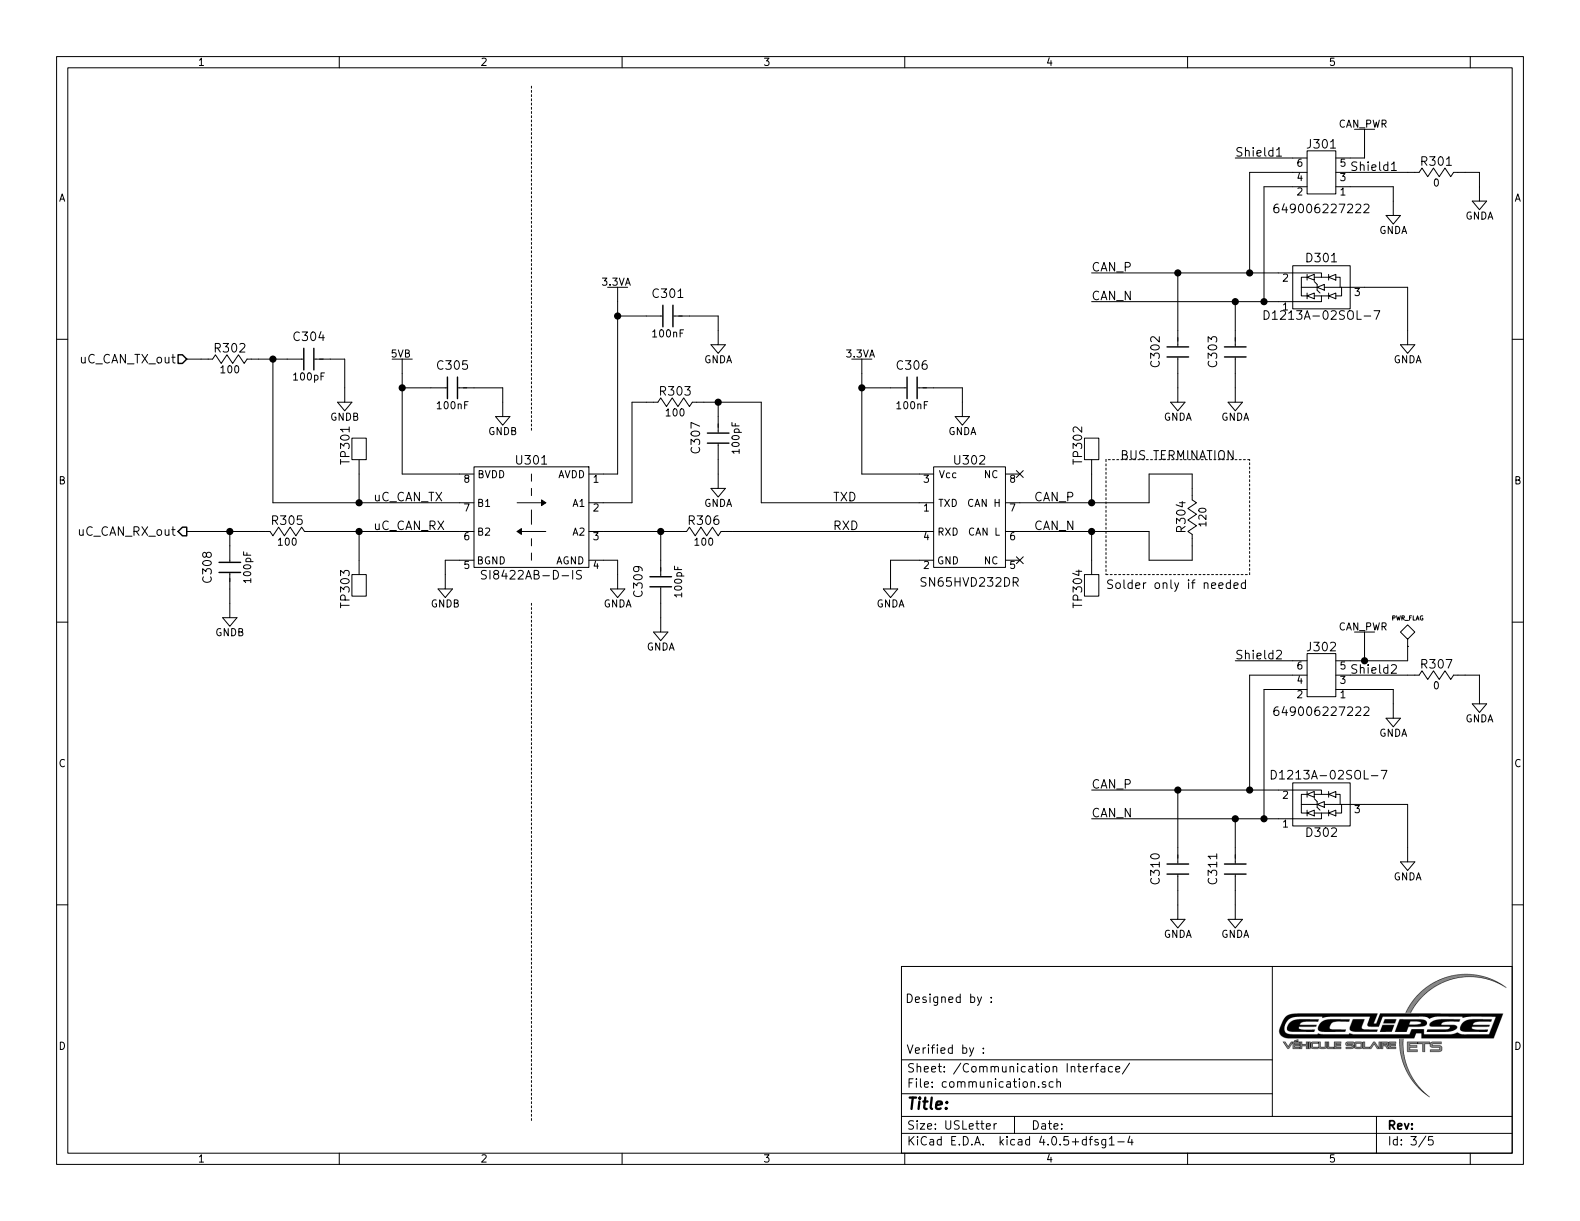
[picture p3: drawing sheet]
EESchema Schematic File Version 2
LIBS:ADC
LIBS:Amplifiers
LIBS:Battery
LIBS:Capacitors
LIBS:Comparators
LIBS:Connectors
LIBS:Crystals
LIBS:DAC
LIBS:Diodes
LIBS:Fuses
LIBS:Inductors
LIBS:Interface
LIBS:Isolators
LIBS:STMicroelectronics
LIBS:PMIC
LIBS:Power_Port
LIBS:Relays
LIBS:Resistors
LIBS:Sensors
LIBS:Switches
LIBS:Transformers
LIBS:Transistors
LIBS:Isolated_BMS_Slave_Current_Sense-cache
EELAYER 25 0
EELAYER END
$Descr USLetter 11000 8500
encoding utf-8
Sheet 3 5
Title ""
Date ""
Rev ""
Comp ""
Comment1 ""
Comment2 ""
Comment3 ""
Comment4 ""
$EndDescr
$Comp
L SI8422AB-D-IS U301
U 1 1
P 3700 3600
F 0 "U301" H 3700 4000 60  0000 C CNN
F 1 "SI8422AB-D-IS" H 3700 3200 60  0000 C CNN
F 2 "IC:SOIC-8" H 3700 2400 60  0001 C CNN
F 3 "https://www.silabs.com/documents/public/data-sheets/si841x-2x-datasheet.pdf" H 3700 2300 60  0001 C CNN
F 4 "Digikey" H 3700 2900 60  0001 C CNN "Supplier"
F 5 "SI8422AB-D-IS-ND" H 3700 2800 60  0001 C CNN "Supplier Part Number"
F 6 "Silicon Labs" H 3700 2700 60  0001 C CNN "Manufacturer"
F 7 "SI8422AB-D-IS" H 3700 2600 60  0001 C CNN "Manufacturer Part Number"
F 8 "DGTL ISO 2.5KV GEN PURP 8SOIC" H 3700 2500 60  0001 C CNN "Description"
	1    3700 3600
	-1   0    0    -1  
$EndComp
$Comp
L SN65HVD232DR U302
U 1 1
P 6800 3900
F 0 "U302" H 6750 4600 60  0000 C CNN
F 1 "SN65HVD232DR" H 6750 3750 60  0000 C CNN
F 2 "IC:SOIC-8" H 6800 3000 60  0001 C CNN
F 3 "http://www.ti.com/lit/ds/symlink/sn65hvd230.pdf" H 6800 2900 60  0001 C CNN
F 4 "Digikey" H 6800 3500 60  0001 C CNN "Supplier"
F 5 "296-26344-1-ND" H 6800 3400 60  0001 C CNN "Supplier Part Number"
F 6 "Texas Instruments" H 6800 3300 60  0001 C CNN "Manufacturer"
F 7 "SN65HVD232DR" H 6800 3200 60  0001 C CNN "Manufacturer Part Number"
F 8 "IC CAN TRANSCEIVER 3.3V 8-SOIC" H 6800 3100 60  0001 C CNN "Description"
	1    6800 3900
	1    0    0    -1  
$EndComp
$Comp
L 5VB #PWR023
U 1 1
P 2800 2600
F 0 "#PWR023" H 2800 2450 50  0001 C CNN
F 1 "5VB" H 2790 2740 50  0000 C CNN
F 2 "" H 2800 2600 60  0000 C CNN
F 3 "" H 2800 2600 60  0000 C CNN
	1    2800 2600
	1    0    0    -1  
$EndComp
$Comp
L GNDB #PWR024
U 1 1
P 3100 4100
F 0 "#PWR024" H 3100 3930 50  0001 C CNN
F 1 "GNDB" H 3100 4000 50  0000 C CNN
F 2 "" H 3100 4200 60  0000 C CNN
F 3 "" H 3080 4010 60  0000 C CNN
	1    3100 4100
	1    0    0    -1  
$EndComp
$Comp
L GNDA #PWR025
U 1 1
P 4300 4100
F 0 "#PWR025" H 4300 3930 50  0001 C CNN
F 1 "GNDA" H 4300 4000 50  0000 C CNN
F 2 "" H 4300 4200 60  0000 C CNN
F 3 "" H 4280 4010 60  0000 C CNN
	1    4300 4100
	1    0    0    -1  
$EndComp
$Comp
L GNDA #PWR026
U 1 1
P 5000 3400
F 0 "#PWR026" H 5000 3230 50  0001 C CNN
F 1 "GNDA" H 5000 3300 50  0000 C CNN
F 2 "" H 5000 3500 60  0000 C CNN
F 3 "" H 4980 3310 60  0000 C CNN
	1    5000 3400
	1    0    0    -1  
$EndComp
$Comp
L 3.3VA #PWR027
U 1 1
P 4300 2100
F 0 "#PWR027" H 4300 1950 50  0001 C CNN
F 1 "3.3VA" H 4290 2240 50  0000 C CNN
F 2 "" H 4300 2100 60  0000 C CNN
F 3 "" H 4300 2100 60  0000 C CNN
	1    4300 2100
	1    0    0    -1  
$EndComp
$Comp
L 3.3VA #PWR028
U 1 1
P 6000 2600
F 0 "#PWR028" H 6000 2450 50  0001 C CNN
F 1 "3.3VA" H 5990 2740 50  0000 C CNN
F 2 "" H 6000 2600 60  0000 C CNN
F 3 "" H 6000 2600 60  0000 C CNN
	1    6000 2600
	1    0    0    -1  
$EndComp
$Comp
L RC0805JR-07100RL R303
U 1 1
P 4700 2800
F 0 "R303" H 4700 2880 60  0000 C CNN
F 1 "RC0805JR-07100RL" H 4700 2500 50  0001 C CNN
F 2 "Resistors:R0805" H 4700 1900 30  0001 C CNN
F 3 "http://www.yageo.com/documents/recent/PYu-RC_Group_51_RoHS_L_7.pdf" H 4700 1850 30  0001 C CNN
F 4 "Digikey" H 4700 2400 60  0001 C CNN "Supplier"
F 5 "311-100ARCT-ND" H 4700 2300 60  0001 C CNN "Supplier Part Number"
F 6 "Yageo" H 4700 2200 60  0001 C CNN "Manufacturer"
F 7 "RC0805JR-07100RL" H 4700 2100 60  0001 C CNN "Manufacturer Part Number"
F 8 "RES SMD 100 OHM 5% 1/8W 0805" H 4700 2000 60  0001 C CNN "Description"
F 9 "100" H 4700 2730 50  0000 C CNN "Resistance (Ohms)"
F 10 "±5%" H 5110 2720 50  0001 C CNN "Tolerance (%)"
F 11 "1/8W" H 4700 2660 50  0001 C CNN "Puissance (Watts)"
	1    4700 2800
	1    0    0    -1  
$EndComp
$Comp
L 885012207080 C307
U 1 1
P 5000 3000
F 0 "C307" H 4950 3160 60  0000 C CNN
F 1 "885012207080" H 4950 2650 60  0001 C CNN
F 2 "Capacitors:C0805" H 4950 2050 60  0001 C CNN
F 3 "D" H 4950 1950 60  0001 C CNN
F 4 "Digikey" H 4950 2550 60  0001 C CNN "Supplier"
F 5 "732-8062-1-ND" H 4950 2450 60  0001 C CNN "Supplier Part Number"
F 6 "Wurth Electronics Inc." H 4950 2350 60  0001 C CNN "Manufacturer"
F 7 "885012207080" H 4950 2250 60  0001 C CNN "Manufacturer Part Number"
F 8 "CAP CER 100PF 50V X7R 0805" H 4950 2150 60  0001 C CNN "Description"
F 9 "100pF" H 4950 2880 50  0000 C CNN "Capacitance (Farad)"
F 10 "±10%" H 5210 2880 50  0001 C CNN "Tolerance (%)"
F 11 "50V" H 4950 2810 50  0001 C CNN "Voltage Rated (Volt)"
	1    5000 3000
	0    -1   -1   0   
$EndComp
$Comp
L GNDA #PWR029
U 1 1
P 6200 4100
F 0 "#PWR029" H 6200 3930 50  0001 C CNN
F 1 "GNDA" H 6200 4000 50  0000 C CNN
F 2 "" H 6200 4200 60  0000 C CNN
F 3 "" H 6180 4010 60  0000 C CNN
	1    6200 4100
	1    0    0    -1  
$EndComp
Wire Wire Line
	5000 3200 5000 3300
Wire Wire Line
	4900 2800 5300 2800
Text Label 2600 3500 0    60   ~ 0
uC_CAN_TX
Text Label 2600 3700 0    60   ~ 0
uC_CAN_RX
$Comp
L GNDA #PWR030
U 1 1
P 4600 4400
F 0 "#PWR030" H 4600 4230 50  0001 C CNN
F 1 "GNDA" H 4600 4300 50  0000 C CNN
F 2 "" H 4600 4500 60  0000 C CNN
F 3 "" H 4580 4310 60  0000 C CNN
	1    4600 4400
	1    0    0    -1  
$EndComp
$Comp
L RC0805JR-07100RL R306
U 1 1
P 4900 3700
F 0 "R306" H 4900 3780 60  0000 C CNN
F 1 "RC0805JR-07100RL" H 4900 3400 50  0001 C CNN
F 2 "Resistors:R0805" H 4900 2800 30  0001 C CNN
F 3 "http://www.yageo.com/documents/recent/PYu-RC_Group_51_RoHS_L_7.pdf" H 4900 2750 30  0001 C CNN
F 4 "Digikey" H 4900 3300 60  0001 C CNN "Supplier"
F 5 "311-100ARCT-ND" H 4900 3200 60  0001 C CNN "Supplier Part Number"
F 6 "Yageo" H 4900 3100 60  0001 C CNN "Manufacturer"
F 7 "RC0805JR-07100RL" H 4900 3000 60  0001 C CNN "Manufacturer Part Number"
F 8 "RES SMD 100 OHM 5% 1/8W 0805" H 4900 2900 60  0001 C CNN "Description"
F 9 "100" H 4900 3630 50  0000 C CNN "Resistance (Ohms)"
F 10 "±5%" H 5310 3620 50  0001 C CNN "Tolerance (%)"
F 11 "1/8W" H 4900 3560 50  0001 C CNN "Puissance (Watts)"
	1    4900 3700
	1    0    0    -1  
$EndComp
$Comp
L 885012207080 C309
U 1 1
P 4600 4000
F 0 "C309" H 4550 4160 60  0000 C CNN
F 1 "885012207080" H 4550 3650 60  0001 C CNN
F 2 "Capacitors:C0805" H 4550 3050 60  0001 C CNN
F 3 "D" H 4550 2950 60  0001 C CNN
F 4 "Digikey" H 4550 3550 60  0001 C CNN "Supplier"
F 5 "732-8062-1-ND" H 4550 3450 60  0001 C CNN "Supplier Part Number"
F 6 "Wurth Electronics Inc." H 4550 3350 60  0001 C CNN "Manufacturer"
F 7 "885012207080" H 4550 3250 60  0001 C CNN "Manufacturer Part Number"
F 8 "CAP CER 100PF 50V X7R 0805" H 4550 3150 60  0001 C CNN "Description"
F 9 "100pF" H 4550 3880 50  0000 C CNN "Capacitance (Farad)"
F 10 "±10%" H 4810 3880 50  0001 C CNN "Tolerance (%)"
F 11 "50V" H 4550 3810 50  0001 C CNN "Voltage Rated (Volt)"
	1    4600 4000
	0    -1   -1   0   
$EndComp
Wire Wire Line
	4600 4200 4600 4300
Wire Wire Line
	4200 3700 4700 3700
Wire Wire Line
	4200 3900 4300 3900
Wire Wire Line
	4300 3900 4300 4000
Wire Wire Line
	3200 3900 3100 3900
Wire Wire Line
	3100 3900 3100 4000
Wire Wire Line
	1900 3500 3200 3500
Wire Wire Line
	2200 3700 3200 3700
$Comp
L 885012207098 C305
U 1 1
P 3200 2700
F 0 "C305" H 3150 2860 60  0000 C CNN
F 1 "885012207098" H 3150 2350 60  0001 C CNN
F 2 "Capacitors:C0805" H 3150 1750 60  0001 C CNN
F 3 "D" H 3150 1650 60  0001 C CNN
F 4 "Digikey" H 3150 2250 60  0001 C CNN "Supplier"
F 5 "732-8080-1-ND" H 3150 2150 60  0001 C CNN "Supplier Part Number"
F 6 "Wurth Electronics Inc." H 3150 2050 60  0001 C CNN "Manufacturer"
F 7 "885012207098" H 3150 1950 60  0001 C CNN "Manufacturer Part Number"
F 8 "CAP CER 0.1UF 50V X7R 0805" H 3150 1850 60  0001 C CNN "Description"
F 9 "100nF" H 3150 2580 50  0000 C CNN "Capacitance (Farad)"
F 10 "±10%" H 3410 2580 50  0001 C CNN "Tolerance (%)"
F 11 "50V" H 3150 2510 50  0001 C CNN "Voltage Rated (Volt)"
	1    3200 2700
	1    0    0    -1  
$EndComp
$Comp
L 885012207098 C301
U 1 1
P 4700 2200
F 0 "C301" H 4650 2360 60  0000 C CNN
F 1 "885012207098" H 4650 1850 60  0001 C CNN
F 2 "Capacitors:C0805" H 4650 1250 60  0001 C CNN
F 3 "D" H 4650 1150 60  0001 C CNN
F 4 "Digikey" H 4650 1750 60  0001 C CNN "Supplier"
F 5 "732-8080-1-ND" H 4650 1650 60  0001 C CNN "Supplier Part Number"
F 6 "Wurth Electronics Inc." H 4650 1550 60  0001 C CNN "Manufacturer"
F 7 "885012207098" H 4650 1450 60  0001 C CNN "Manufacturer Part Number"
F 8 "CAP CER 0.1UF 50V X7R 0805" H 4650 1350 60  0001 C CNN "Description"
F 9 "100nF" H 4650 2080 50  0000 C CNN "Capacitance (Farad)"
F 10 "±10%" H 4910 2080 50  0001 C CNN "Tolerance (%)"
F 11 "50V" H 4650 2010 50  0001 C CNN "Voltage Rated (Volt)"
	1    4700 2200
	1    0    0    -1  
$EndComp
Wire Wire Line
	4500 2200 4300 2200
Wire Wire Line
	4300 2100 4300 3300
Wire Wire Line
	2800 2600 2800 3300
Wire Wire Line
	2800 2700 3000 2700
$Comp
L GNDB #PWR031
U 1 1
P 3500 2900
F 0 "#PWR031" H 3500 2730 50  0001 C CNN
F 1 "GNDB" H 3500 2800 50  0000 C CNN
F 2 "" H 3500 3000 60  0000 C CNN
F 3 "" H 3480 2810 60  0000 C CNN
	1    3500 2900
	1    0    0    -1  
$EndComp
Wire Wire Line
	3300 2700 3500 2700
Wire Wire Line
	3500 2700 3500 2800
Wire Wire Line
	2800 3300 3200 3300
Connection ~ 2800 2700
$Comp
L GNDA #PWR032
U 1 1
P 5000 2400
F 0 "#PWR032" H 5000 2230 50  0001 C CNN
F 1 "GNDA" H 5000 2300 50  0000 C CNN
F 2 "" H 5000 2500 60  0000 C CNN
F 3 "" H 4980 2310 60  0000 C CNN
	1    5000 2400
	1    0    0    -1  
$EndComp
Wire Wire Line
	4800 2200 5000 2200
Wire Wire Line
	5000 2200 5000 2300
Wire Wire Line
	4300 3300 4200 3300
Connection ~ 4300 2200
$Comp
L 885012207098 C306
U 1 1
P 6400 2700
F 0 "C306" H 6350 2860 60  0000 C CNN
F 1 "885012207098" H 6350 2350 60  0001 C CNN
F 2 "Capacitors:C0805" H 6350 1750 60  0001 C CNN
F 3 "D" H 6350 1650 60  0001 C CNN
F 4 "Digikey" H 6350 2250 60  0001 C CNN "Supplier"
F 5 "732-8080-1-ND" H 6350 2150 60  0001 C CNN "Supplier Part Number"
F 6 "Wurth Electronics Inc." H 6350 2050 60  0001 C CNN "Manufacturer"
F 7 "885012207098" H 6350 1950 60  0001 C CNN "Manufacturer Part Number"
F 8 "CAP CER 0.1UF 50V X7R 0805" H 6350 1850 60  0001 C CNN "Description"
F 9 "100nF" H 6350 2580 50  0000 C CNN "Capacitance (Farad)"
F 10 "±10%" H 6610 2580 50  0001 C CNN "Tolerance (%)"
F 11 "50V" H 6350 2510 50  0001 C CNN "Voltage Rated (Volt)"
	1    6400 2700
	1    0    0    -1  
$EndComp
Wire Wire Line
	6000 2600 6000 3300
Wire Wire Line
	6000 2700 6200 2700
$Comp
L GNDA #PWR033
U 1 1
P 6700 2900
F 0 "#PWR033" H 6700 2730 50  0001 C CNN
F 1 "GNDA" H 6700 2800 50  0000 C CNN
F 2 "" H 6700 3000 60  0000 C CNN
F 3 "" H 6680 2810 60  0000 C CNN
	1    6700 2900
	1    0    0    -1  
$EndComp
Wire Wire Line
	6500 2700 6700 2700
Wire Wire Line
	6700 2700 6700 2800
Wire Wire Line
	6000 3300 6400 3300
Connection ~ 6000 2700
Wire Wire Line
	6400 3900 6200 3900
Wire Wire Line
	6200 3900 6200 4000
Text HLabel 1300 2500 0    60   Input ~ 0
uC_CAN_TX_out
Text HLabel 1300 3700 0    60   Output ~ 0
uC_CAN_RX_out
Wire Wire Line
	5300 3500 6400 3500
Wire Wire Line
	5100 3700 6400 3700
$Comp
L D1213A-02SOL-7 D302
U 1 1
P 9200 5600
F 0 "D302" H 9200 5800 60  0000 C CNN
F 1 "D1213A-02SOL-7" H 9250 5400 60  0000 C CNN
F 2 "IC:SOT-23-3" H 9200 4580 60  0001 C CNN
F 3 "https://www.diodes.com/assets/Datasheets/D1213A_02SOL.pdf" H 9200 4480 60  0001 C CNN
F 4 "Digikey" H 9200 5080 60  0001 C CNN "Supplier"
F 5 "D1213A-02SOL-7DICT-ND" H 9200 4980 60  0001 C CNN "Supplier Part Number"
F 6 "Diodes Incorporated" H 9200 4880 60  0001 C CNN "Manufacturer"
F 7 "D1213A-02SOL-7" H 9200 4780 60  0001 C CNN "Manufacturer Part Number"
F 8 "TVS DIODE 3.3VWM 10VC SOT23" H 9200 4680 60  0001 C CNN "Description"
	1    9200 5600
	1    0    0    1   
$EndComp
$Comp
L Capacitor_Generic C311
U 1 1
P 8600 6000
F 0 "C311" H 8550 6160 60  0000 C CNN
F 1 "Capacitor_Generic" H 8550 5650 60  0001 C CNN
F 2 "Capacitors:C0805" H 8550 5050 60  0001 C CNN
F 3 "D" H 8550 4950 60  0001 C CNN
F 4 "Supplier" H 8550 5550 60  0001 C CNN "Supplier"
F 5 "Supplier Part Number" H 8550 5450 60  0001 C CNN "Supplier Part Number"
F 6 "Manufacturer" H 8550 5350 60  0001 C CNN "Manufacturer"
F 7 "Manufacturer Part Number" H 8550 5250 60  0001 C CNN "Manufacturer Part Number"
F 8 "Description" H 8550 5150 60  0001 C CNN "Description"
F 9 "Capacitance" H 8390 5880 50  0001 C CNN "Capacitance (Farad)"
F 10 "Tolerance" H 8810 5880 50  0001 C CNN "Tolerance (%)"
F 11 "Voltage Rated" H 8550 5810 50  0001 C CNN "Voltage Rated (Volt)"
	1    8600 6000
	0    -1   -1   0   
$EndComp
$Comp
L Capacitor_Generic C310
U 1 1
P 8200 6000
F 0 "C310" H 8150 6160 60  0000 C CNN
F 1 "Capacitor_Generic" H 8150 5650 60  0001 C CNN
F 2 "Capacitors:C0805" H 8150 5050 60  0001 C CNN
F 3 "D" H 8150 4950 60  0001 C CNN
F 4 "Supplier" H 8150 5550 60  0001 C CNN "Supplier"
F 5 "Supplier Part Number" H 8150 5450 60  0001 C CNN "Supplier Part Number"
F 6 "Manufacturer" H 8150 5350 60  0001 C CNN "Manufacturer"
F 7 "Manufacturer Part Number" H 8150 5250 60  0001 C CNN "Manufacturer Part Number"
F 8 "Description" H 8150 5150 60  0001 C CNN "Description"
F 9 "Capacitance" H 7990 5880 50  0001 C CNN "Capacitance (Farad)"
F 10 "Tolerance" H 8410 5880 50  0001 C CNN "Tolerance (%)"
F 11 "Voltage Rated" H 8150 5810 50  0001 C CNN "Voltage Rated (Volt)"
	1    8200 6000
	0    -1   -1   0   
$EndComp
$Comp
L GNDA #PWR034
U 1 1
P 9800 6000
F 0 "#PWR034" H 9800 5830 50  0001 C CNN
F 1 "GNDA" H 9800 5900 50  0000 C CNN
F 2 "" H 9800 6100 60  0000 C CNN
F 3 "" H 9780 5910 60  0000 C CNN
	1    9800 6000
	1    0    0    -1  
$EndComp
$Comp
L RC0805JR-070RL R307
U 1 1
P 10000 4700
F 0 "R307" H 10000 4780 60  0000 C CNN
F 1 "RC0805JR-070RL" H 10000 4400 50  0001 C CNN
F 2 "Resistors:R0805" H 10000 3800 30  0001 C CNN
F 3 "http://www.yageo.com/documents/recent/PYu-RC_Group_51_RoHS_L_7.pdf" H 10000 3750 30  0001 C CNN
F 4 "Digikey" H 10000 4300 60  0001 C CNN "Supplier"
F 5 "311-0.0ARCT-ND" H 10000 4200 60  0001 C CNN "Supplier Part Number"
F 6 "Yageo" H 10000 4100 60  0001 C CNN "Manufacturer"
F 7 "RC0805JR-070RL" H 10000 4000 60  0001 C CNN "Manufacturer Part Number"
F 8 "RES SMD 0.0 OHM JUMPER 1/8W 0805" H 10000 3900 60  0001 C CNN "Description"
F 9 "0" H 10000 4630 50  0000 C CNN "Resistance (Ohms)"
F 10 "0" H 10410 4620 50  0001 C CNN "Tolerance (%)"
F 11 "1/8W" H 10000 4560 50  0001 C CNN "Puissance (Watts)"
	1    10000 4700
	1    0    0    -1  
$EndComp
$Comp
L GNDA #PWR035
U 1 1
P 8200 6400
F 0 "#PWR035" H 8200 6230 50  0001 C CNN
F 1 "GNDA" H 8200 6300 50  0000 C CNN
F 2 "" H 8200 6500 60  0000 C CNN
F 3 "" H 8180 6310 60  0000 C CNN
	1    8200 6400
	1    0    0    -1  
$EndComp
$Comp
L GNDA #PWR036
U 1 1
P 8600 6400
F 0 "#PWR036" H 8600 6230 50  0001 C CNN
F 1 "GNDA" H 8600 6300 50  0000 C CNN
F 2 "" H 8600 6500 60  0000 C CNN
F 3 "" H 8580 6310 60  0000 C CNN
	1    8600 6400
	1    0    0    -1  
$EndComp
Wire Wire Line
	8200 6200 8200 6300
Wire Wire Line
	8600 6200 8600 6300
Wire Wire Line
	8200 5900 8200 5500
Wire Wire Line
	7600 5500 8900 5500
Wire Wire Line
	8600 5700 8600 5900
Wire Wire Line
	9500 5600 9800 5600
Wire Wire Line
	9800 5600 9800 5900
Wire Wire Line
	8800 4800 8800 5700
Connection ~ 8800 5700
Wire Wire Line
	8700 4700 8700 5500
Connection ~ 8700 5500
Wire Wire Line
	7100 3700 8000 3700
Wire Wire Line
	7600 5700 8900 5700
$Comp
L D1213A-02SOL-7 D301
U 1 1
P 9200 2000
F 0 "D301" H 9200 1800 60  0000 C CNN
F 1 "D1213A-02SOL-7" H 9200 2200 60  0000 C CNN
F 2 "IC:SOT-23-3" H 9200 980 60  0001 C CNN
F 3 "https://www.diodes.com/assets/Datasheets/D1213A_02SOL.pdf" H 9200 880 60  0001 C CNN
F 4 "Digikey" H 9200 1480 60  0001 C CNN "Supplier"
F 5 "D1213A-02SOL-7DICT-ND" H 9200 1380 60  0001 C CNN "Supplier Part Number"
F 6 "Diodes Incorporated" H 9200 1280 60  0001 C CNN "Manufacturer"
F 7 "D1213A-02SOL-7" H 9200 1180 60  0001 C CNN "Manufacturer Part Number"
F 8 "TVS DIODE 3.3VWM 10VC SOT23" H 9200 1080 60  0001 C CNN "Description"
	1    9200 2000
	1    0    0    1   
$EndComp
$Comp
L Capacitor_Generic C303
U 1 1
P 8600 2400
F 0 "C303" H 8550 2560 60  0000 C CNN
F 1 "Capacitor_Generic" H 8550 2050 60  0001 C CNN
F 2 "Capacitors:C0805" H 8550 1450 60  0001 C CNN
F 3 "D" H 8550 1350 60  0001 C CNN
F 4 "Supplier" H 8550 1950 60  0001 C CNN "Supplier"
F 5 "Supplier Part Number" H 8550 1850 60  0001 C CNN "Supplier Part Number"
F 6 "Manufacturer" H 8550 1750 60  0001 C CNN "Manufacturer"
F 7 "Manufacturer Part Number" H 8550 1650 60  0001 C CNN "Manufacturer Part Number"
F 8 "Description" H 8550 1550 60  0001 C CNN "Description"
F 9 "Capacitance" H 8390 2280 50  0001 C CNN "Capacitance (Farad)"
F 10 "Tolerance" H 8810 2280 50  0001 C CNN "Tolerance (%)"
F 11 "Voltage Rated" H 8550 2210 50  0001 C CNN "Voltage Rated (Volt)"
	1    8600 2400
	0    -1   -1   0   
$EndComp
$Comp
L Capacitor_Generic C302
U 1 1
P 8200 2400
F 0 "C302" H 8150 2560 60  0000 C CNN
F 1 "Capacitor_Generic" H 8150 2050 60  0001 C CNN
F 2 "Capacitors:C0805" H 8150 1450 60  0001 C CNN
F 3 "D" H 8150 1350 60  0001 C CNN
F 4 "Supplier" H 8150 1950 60  0001 C CNN "Supplier"
F 5 "Supplier Part Number" H 8150 1850 60  0001 C CNN "Supplier Part Number"
F 6 "Manufacturer" H 8150 1750 60  0001 C CNN "Manufacturer"
F 7 "Manufacturer Part Number" H 8150 1650 60  0001 C CNN "Manufacturer Part Number"
F 8 "Description" H 8150 1550 60  0001 C CNN "Description"
F 9 "Capacitance" H 7990 2280 50  0001 C CNN "Capacitance (Farad)"
F 10 "Tolerance" H 8410 2280 50  0001 C CNN "Tolerance (%)"
F 11 "Voltage Rated" H 8150 2210 50  0001 C CNN "Voltage Rated (Volt)"
	1    8200 2400
	0    -1   -1   0   
$EndComp
$Comp
L GNDA #PWR037
U 1 1
P 9800 2400
F 0 "#PWR037" H 9800 2230 50  0001 C CNN
F 1 "GNDA" H 9800 2300 50  0000 C CNN
F 2 "" H 9800 2500 60  0000 C CNN
F 3 "" H 9780 2310 60  0000 C CNN
	1    9800 2400
	1    0    0    -1  
$EndComp
$Comp
L GNDA #PWR038
U 1 1
P 10300 1400
F 0 "#PWR038" H 10300 1230 50  0001 C CNN
F 1 "GNDA" H 10300 1300 50  0000 C CNN
F 2 "" H 10300 1500 60  0000 C CNN
F 3 "" H 10280 1310 60  0000 C CNN
	1    10300 1400
	1    0    0    -1  
$EndComp
$Comp
L RC0805JR-070RL R301
U 1 1
P 10000 1200
F 0 "R301" H 10000 1280 60  0000 C CNN
F 1 "RC0805JR-070RL" H 10000 900 50  0001 C CNN
F 2 "Resistors:R0805" H 10000 300 30  0001 C CNN
F 3 "http://www.yageo.com/documents/recent/PYu-RC_Group_51_RoHS_L_7.pdf" H 10000 250 30  0001 C CNN
F 4 "Digikey" H 10000 800 60  0001 C CNN "Supplier"
F 5 "311-0.0ARCT-ND" H 10000 700 60  0001 C CNN "Supplier Part Number"
F 6 "Yageo" H 10000 600 60  0001 C CNN "Manufacturer"
F 7 "RC0805JR-070RL" H 10000 500 60  0001 C CNN "Manufacturer Part Number"
F 8 "RES SMD 0.0 OHM JUMPER 1/8W 0805" H 10000 400 60  0001 C CNN "Description"
F 9 "0" H 10000 1130 50  0000 C CNN "Resistance (Ohms)"
F 10 "0" H 10410 1120 50  0001 C CNN "Tolerance (%)"
F 11 "1/8W" H 10000 1060 50  0001 C CNN "Puissance (Watts)"
	1    10000 1200
	1    0    0    -1  
$EndComp
$Comp
L GNDA #PWR039
U 1 1
P 8200 2800
F 0 "#PWR039" H 8200 2630 50  0001 C CNN
F 1 "GNDA" H 8200 2700 50  0000 C CNN
F 2 "" H 8200 2900 60  0000 C CNN
F 3 "" H 8180 2710 60  0000 C CNN
	1    8200 2800
	1    0    0    -1  
$EndComp
$Comp
L GNDA #PWR040
U 1 1
P 8600 2800
F 0 "#PWR040" H 8600 2630 50  0001 C CNN
F 1 "GNDA" H 8600 2700 50  0000 C CNN
F 2 "" H 8600 2900 60  0000 C CNN
F 3 "" H 8580 2710 60  0000 C CNN
	1    8600 2800
	1    0    0    -1  
$EndComp
Wire Wire Line
	8200 2600 8200 2700
Wire Wire Line
	8600 2600 8600 2700
Wire Wire Line
	8200 2300 8200 1900
Wire Wire Line
	7600 1900 8900 1900
Wire Wire Line
	8600 2100 8600 2300
Wire Wire Line
	9500 2000 9800 2000
Wire Wire Line
	9800 2000 9800 2300
Wire Wire Line
	8800 1300 8800 2100
Connection ~ 8800 2100
Wire Wire Line
	8700 1200 8700 1900
Connection ~ 8700 1900
Wire Wire Line
	7600 2100 8900 2100
Wire Wire Line
	7100 3500 8000 3500
Text Label 7200 3500 0    60   ~ 0
CAN_P
Text Label 7200 3700 0    60   ~ 0
CAN_N
Text Label 7600 5700 0    60   ~ 0
CAN_N
Connection ~ 8600 5700
Text Label 7600 5500 0    60   ~ 0
CAN_P
Connection ~ 8200 5500
Text Label 7600 1900 0    60   ~ 0
CAN_P
Connection ~ 8200 1900
Text Label 7600 2100 0    60   ~ 0
CAN_N
Connection ~ 8600 2100
NoConn ~ 7100 3300
NoConn ~ 7100 3900
$Comp
L RC1206JR-07120RL R304
U 1 1
P 8300 3600
F 0 "R304" H 8300 3680 60  0000 C CNN
F 1 "RC1206JR-07120RL" H 8300 3300 50  0001 C CNN
F 2 "Resistors:R1206" H 8300 2700 30  0001 C CNN
F 3 "http://www.yageo.com/documents/recent/PYu-RC_Group_51_RoHS_L_7.pdf" H 8300 2650 30  0001 C CNN
F 4 "Digikey" H 8300 3200 60  0001 C CNN "Supplier"
F 5 "311-120ERCT-ND" H 8300 3100 60  0001 C CNN "Supplier Part Number"
F 6 "Yageo" H 8300 3000 60  0001 C CNN "Manufacturer"
F 7 "RC1206JR-07120RL" H 8300 2900 60  0001 C CNN "Manufacturer Part Number"
F 8 "RES SMD 120 OHM 5% 1/4W 1206" H 8300 2800 60  0001 C CNN "Description"
F 9 "120" H 8300 3530 50  0000 C CNN "Resistance (Ohms)"
F 10 "±5%" H 8710 3520 50  0001 C CNN "Tolerance (%)"
F 11 "1/4W" H 8300 3460 50  0001 C CNN "Puissance (Watts)"
	1    8300 3600
	0    -1   -1   0   
$EndComp
Wire Wire Line
	8000 3500 8000 3300
Wire Wire Line
	8000 3300 8300 3300
Wire Wire Line
	8300 3300 8300 3400
Wire Wire Line
	8300 3800 8300 3900
Wire Wire Line
	8300 3900 8000 3900
Wire Wire Line
	8000 3900 8000 3700
Text Notes 7800 3200 0    60   ~ 0
BUS TERMINATION
Text Notes 7700 4100 0    60   ~ 0
Solder only if needed
Wire Notes Line
	7700 3200 7700 4000
Wire Notes Line
	7700 4000 8700 4000
Wire Notes Line
	8700 4000 8700 3200
Wire Notes Line
	8700 3200 7700 3200
$Comp
L Test_Point_THM TP302
U 1 1
P 7600 3100
F 0 "TP302" H 7600 3200 60  0000 C CNN
F 1 "Test_Point_THM" H 7600 2800 60  0001 C CNN
F 2 "Connectors:Keystone_5001" H 7600 2200 60  0001 C CNN
F 3 "http://keyelco.com/userAssets/file/M65p56.pdf" H 7600 2100 60  0001 C CNN
F 4 "Digikey" H 7600 2700 60  0001 C CNN "Supplier"
F 5 "36-5001-ND" H 7600 2600 60  0001 C CNN "Supplier Part Number"
F 6 "Keystone Electronics" H 7600 2500 60  0001 C CNN "Manufacturer"
F 7 "5001" H 7600 2400 60  0001 C CNN "Manufacturer Part Number"
F 8 "TEST POINT PC MINI .040\"D BLACK" H 7600 2300 60  0001 C CNN "Description"
	1    7600 3100
	0    -1   1    0   
$EndComp
Wire Wire Line
	7600 3300 7600 3500
Connection ~ 7600 3500
$Comp
L Test_Point_THM TP304
U 1 1
P 7600 4100
F 0 "TP304" H 7600 4200 60  0000 C CNN
F 1 "Test_Point_THM" H 7600 3800 60  0001 C CNN
F 2 "Connectors:Keystone_5001" H 7600 3200 60  0001 C CNN
F 3 "http://keyelco.com/userAssets/file/M65p56.pdf" H 7600 3100 60  0001 C CNN
F 4 "Digikey" H 7600 3700 60  0001 C CNN "Supplier"
F 5 "36-5001-ND" H 7600 3600 60  0001 C CNN "Supplier Part Number"
F 6 "Keystone Electronics" H 7600 3500 60  0001 C CNN "Manufacturer"
F 7 "5001" H 7600 3400 60  0001 C CNN "Manufacturer Part Number"
F 8 "TEST POINT PC MINI .040\"D BLACK" H 7600 3300 60  0001 C CNN "Description"
	1    7600 4100
	0    -1   -1   0   
$EndComp
Wire Wire Line
	7600 3900 7600 3700
Connection ~ 7600 3700
Text Label 5800 3500 0    60   ~ 0
TXD
Text Label 5800 3700 0    60   ~ 0
RXD
$Comp
L Test_Point_THM TP301
U 1 1
P 2500 3100
F 0 "TP301" H 2500 3200 60  0000 C CNN
F 1 "Test_Point_THM" H 2500 2800 60  0001 C CNN
F 2 "Connectors:Keystone_5001" H 2500 2200 60  0001 C CNN
F 3 "http://keyelco.com/userAssets/file/M65p56.pdf" H 2500 2100 60  0001 C CNN
F 4 "Digikey" H 2500 2700 60  0001 C CNN "Supplier"
F 5 "36-5001-ND" H 2500 2600 60  0001 C CNN "Supplier Part Number"
F 6 "Keystone Electronics" H 2500 2500 60  0001 C CNN "Manufacturer"
F 7 "5001" H 2500 2400 60  0001 C CNN "Manufacturer Part Number"
F 8 "TEST POINT PC MINI .040\"D BLACK" H 2500 2300 60  0001 C CNN "Description"
	1    2500 3100
	0    -1   1    0   
$EndComp
Wire Wire Line
	2500 3300 2500 3500
Connection ~ 2500 3500
$Comp
L Test_Point_THM TP303
U 1 1
P 2500 4100
F 0 "TP303" H 2500 4200 60  0000 C CNN
F 1 "Test_Point_THM" H 2500 3800 60  0001 C CNN
F 2 "Connectors:Keystone_5001" H 2500 3200 60  0001 C CNN
F 3 "http://keyelco.com/userAssets/file/M65p56.pdf" H 2500 3100 60  0001 C CNN
F 4 "Digikey" H 2500 3700 60  0001 C CNN "Supplier"
F 5 "36-5001-ND" H 2500 3600 60  0001 C CNN "Supplier Part Number"
F 6 "Keystone Electronics" H 2500 3500 60  0001 C CNN "Manufacturer"
F 7 "5001" H 2500 3400 60  0001 C CNN "Manufacturer Part Number"
F 8 "TEST POINT PC MINI .040\"D BLACK" H 2500 3300 60  0001 C CNN "Description"
	1    2500 4100
	0    -1   -1   0   
$EndComp
Wire Wire Line
	2500 3900 2500 3700
Connection ~ 2500 3700
$Comp
L RC0805JR-07100RL R302
U 1 1
P 1600 2500
F 0 "R302" H 1600 2580 60  0000 C CNN
F 1 "RC0805JR-07100RL" H 1600 2200 50  0001 C CNN
F 2 "Resistors:R0805" H 1600 1600 30  0001 C CNN
F 3 "http://www.yageo.com/documents/recent/PYu-RC_Group_51_RoHS_L_7.pdf" H 1600 1550 30  0001 C CNN
F 4 "Digikey" H 1600 2100 60  0001 C CNN "Supplier"
F 5 "311-100ARCT-ND" H 1600 2000 60  0001 C CNN "Supplier Part Number"
F 6 "Yageo" H 1600 1900 60  0001 C CNN "Manufacturer"
F 7 "RC0805JR-07100RL" H 1600 1800 60  0001 C CNN "Manufacturer Part Number"
F 8 "RES SMD 100 OHM 5% 1/8W 0805" H 1600 1700 60  0001 C CNN "Description"
F 9 "100" H 1600 2430 50  0000 C CNN "Resistance (Ohms)"
F 10 "±5%" H 2010 2420 50  0001 C CNN "Tolerance (%)"
F 11 "1/8W" H 1600 2360 50  0001 C CNN "Puissance (Watts)"
	1    1600 2500
	1    0    0    -1  
$EndComp
$Comp
L 885012207080 C304
U 1 1
P 2200 2500
F 0 "C304" H 2150 2660 60  0000 C CNN
F 1 "885012207080" H 2150 2150 60  0001 C CNN
F 2 "Capacitors:C0805" H 2150 1550 60  0001 C CNN
F 3 "D" H 2150 1450 60  0001 C CNN
F 4 "Digikey" H 2150 2050 60  0001 C CNN "Supplier"
F 5 "732-8062-1-ND" H 2150 1950 60  0001 C CNN "Supplier Part Number"
F 6 "Wurth Electronics Inc." H 2150 1850 60  0001 C CNN "Manufacturer"
F 7 "885012207080" H 2150 1750 60  0001 C CNN "Manufacturer Part Number"
F 8 "CAP CER 100PF 50V X7R 0805" H 2150 1650 60  0001 C CNN "Description"
F 9 "100pF" H 2150 2380 50  0000 C CNN "Capacitance (Farad)"
F 10 "±10%" H 2410 2380 50  0001 C CNN "Tolerance (%)"
F 11 "50V" H 2150 2310 50  0001 C CNN "Voltage Rated (Volt)"
	1    2200 2500
	1    0    0    -1  
$EndComp
Wire Wire Line
	2400 2500 2400 2700
Wire Wire Line
	4600 3900 4600 3700
Connection ~ 4600 3700
$Comp
L RC0805JR-07100RL R305
U 1 1
P 2000 3700
F 0 "R305" H 2000 3780 60  0000 C CNN
F 1 "RC0805JR-07100RL" H 2000 3400 50  0001 C CNN
F 2 "Resistors:R0805" H 2000 2800 30  0001 C CNN
F 3 "http://www.yageo.com/documents/recent/PYu-RC_Group_51_RoHS_L_7.pdf" H 2000 2750 30  0001 C CNN
F 4 "Digikey" H 2000 3300 60  0001 C CNN "Supplier"
F 5 "311-100ARCT-ND" H 2000 3200 60  0001 C CNN "Supplier Part Number"
F 6 "Yageo" H 2000 3100 60  0001 C CNN "Manufacturer"
F 7 "RC0805JR-07100RL" H 2000 3000 60  0001 C CNN "Manufacturer Part Number"
F 8 "RES SMD 100 OHM 5% 1/8W 0805" H 2000 2900 60  0001 C CNN "Description"
F 9 "100" H 2000 3630 50  0000 C CNN "Resistance (Ohms)"
F 10 "±5%" H 2410 3620 50  0001 C CNN "Tolerance (%)"
F 11 "1/8W" H 2000 3560 50  0001 C CNN "Puissance (Watts)"
	1    2000 3700
	-1   0    0    -1  
$EndComp
$Comp
L 885012207080 C308
U 1 1
P 1600 4000
F 0 "C308" H 1550 4160 60  0000 C CNN
F 1 "885012207080" H 1550 3650 60  0001 C CNN
F 2 "Capacitors:C0805" H 1550 3050 60  0001 C CNN
F 3 "D" H 1550 2950 60  0001 C CNN
F 4 "Digikey" H 1550 3550 60  0001 C CNN "Supplier"
F 5 "732-8062-1-ND" H 1550 3450 60  0001 C CNN "Supplier Part Number"
F 6 "Wurth Electronics Inc." H 1550 3350 60  0001 C CNN "Manufacturer"
F 7 "885012207080" H 1550 3250 60  0001 C CNN "Manufacturer Part Number"
F 8 "CAP CER 100PF 50V X7R 0805" H 1550 3150 60  0001 C CNN "Description"
F 9 "100pF" H 1550 3880 50  0000 C CNN "Capacitance (Farad)"
F 10 "±10%" H 1810 3880 50  0001 C CNN "Tolerance (%)"
F 11 "50V" H 1550 3810 50  0001 C CNN "Voltage Rated (Volt)"
	1    1600 4000
	0    -1   1    0   
$EndComp
Wire Wire Line
	1600 4100 1600 4200
Wire Wire Line
	1300 3700 1800 3700
Connection ~ 1600 3700
Wire Wire Line
	1600 3700 1600 3700
Wire Wire Line
	1300 2500 1400 2500
Wire Wire Line
	2400 2500 2300 2500
Wire Wire Line
	1800 2500 2000 2500
Connection ~ 1900 2500
Wire Wire Line
	5000 2800 5000 2900
Wire Wire Line
	5300 2800 5300 3500
Connection ~ 5000 2800
Wire Wire Line
	4500 2800 4400 2800
Wire Wire Line
	4400 2800 4400 3500
Wire Wire Line
	4400 3500 4200 3500
Wire Wire Line
	1600 3700 1600 3800
Wire Wire Line
	1900 3500 1900 2500
$Comp
L GNDB #PWR041
U 1 1
P 1600 4300
F 0 "#PWR041" H 1600 4130 50  0001 C CNN
F 1 "GNDB" H 1600 4200 50  0000 C CNN
F 2 "" H 1600 4400 60  0000 C CNN
F 3 "" H 1580 4210 60  0000 C CNN
	1    1600 4300
	1    0    0    -1  
$EndComp
$Comp
L GNDB #PWR042
U 1 1
P 2400 2800
F 0 "#PWR042" H 2400 2630 50  0001 C CNN
F 1 "GNDB" H 2400 2700 50  0000 C CNN
F 2 "" H 2400 2900 60  0000 C CNN
F 3 "" H 2380 2710 60  0000 C CNN
	1    2400 2800
	1    0    0    -1  
$EndComp
Wire Notes Line
	3700 600  3700 3000
Wire Notes Line
	3700 4200 3700 7800
$Comp
L 649006227222 J301
U 1 1
P 9200 1300
F 0 "J301" H 9200 1600 60  0000 C CNN
F 1 "649006227222" H 9200 1150 60  0000 C CNN
F 2 "Connectors:649006227222" H 9200 400 60  0001 C CNN
F 3 "http://katalog.we-online.de/em/datasheet/649006227222.pdf" H 9200 300 60  0001 C CNN
F 4 "Digikey" H 9200 900 60  0001 C CNN "Supplier"
F 5 "732-1939-ND" H 9200 800 60  0001 C CNN "Supplier Part Number"
F 6 "Wurth Electronics Inc." H 9200 700 60  0001 C CNN "Manufacturer"
F 7 "649006227222" H 9200 600 60  0001 C CNN "Manufacturer Part Number"
F 8 "HEADER MALE DUAL ANGLE W/MNT 6P" H 9200 500 60  0001 C CNN "Description"
	1    9200 1300
	1    0    0    -1  
$EndComp
Wire Wire Line
	10300 1300 10300 1200
Wire Wire Line
	10300 1200 10200 1200
$Comp
L GNDA #PWR043
U 1 1
P 9700 1500
F 0 "#PWR043" H 9700 1330 50  0001 C CNN
F 1 "GNDA" H 9700 1400 50  0000 C CNN
F 2 "" H 9700 1600 60  0000 C CNN
F 3 "" H 9680 1410 60  0000 C CNN
	1    9700 1500
	1    0    0    -1  
$EndComp
Wire Wire Line
	9400 1300 9700 1300
Wire Wire Line
	9700 1300 9700 1400
Wire Wire Line
	9800 1200 9400 1200
Wire Wire Line
	9500 1000 9500 1100
Wire Wire Line
	9500 1100 9400 1100
Text Label 9400 1200 0    60   ~ 0
Shield1
Text Label 8600 1100 0    60   ~ 0
Shield1
Wire Wire Line
	8600 1100 9000 1100
Wire Wire Line
	9000 1200 8700 1200
Wire Wire Line
	9000 1300 8800 1300
$Comp
L GNDA #PWR044
U 1 1
P 10300 4900
F 0 "#PWR044" H 10300 4730 50  0001 C CNN
F 1 "GNDA" H 10300 4800 50  0000 C CNN
F 2 "" H 10300 5000 60  0000 C CNN
F 3 "" H 10280 4810 60  0000 C CNN
	1    10300 4900
	1    0    0    -1  
$EndComp
$Comp
L 649006227222 J302
U 1 1
P 9200 4800
F 0 "J302" H 9200 5100 60  0000 C CNN
F 1 "649006227222" H 9200 4650 60  0000 C CNN
F 2 "Connectors:649006227222" H 9200 3900 60  0001 C CNN
F 3 "http://katalog.we-online.de/em/datasheet/649006227222.pdf" H 9200 3800 60  0001 C CNN
F 4 "Digikey" H 9200 4400 60  0001 C CNN "Supplier"
F 5 "732-1939-ND" H 9200 4300 60  0001 C CNN "Supplier Part Number"
F 6 "Wurth Electronics Inc." H 9200 4200 60  0001 C CNN "Manufacturer"
F 7 "649006227222" H 9200 4100 60  0001 C CNN "Manufacturer Part Number"
F 8 "HEADER MALE DUAL ANGLE W/MNT 6P" H 9200 4000 60  0001 C CNN "Description"
	1    9200 4800
	1    0    0    -1  
$EndComp
Wire Wire Line
	10300 4800 10300 4700
Wire Wire Line
	10300 4700 10200 4700
$Comp
L GNDA #PWR045
U 1 1
P 9700 5000
F 0 "#PWR045" H 9700 4830 50  0001 C CNN
F 1 "GNDA" H 9700 4900 50  0000 C CNN
F 2 "" H 9700 5100 60  0000 C CNN
F 3 "" H 9680 4910 60  0000 C CNN
	1    9700 5000
	1    0    0    -1  
$EndComp
Wire Wire Line
	9400 4800 9700 4800
Wire Wire Line
	9700 4800 9700 4900
Wire Wire Line
	9800 4700 9400 4700
Wire Wire Line
	9500 4500 9500 4600
Wire Wire Line
	9400 4600 9800 4600
Text Label 9400 4700 0    60   ~ 0
Shield2
Text Label 8600 4600 0    60   ~ 0
Shield2
Wire Wire Line
	8600 4600 9000 4600
Wire Wire Line
	9000 4700 8700 4700
Wire Wire Line
	9000 4800 8800 4800
$Comp
L CAN_PWR #PWR046
U 1 1
P 9500 1000
F 0 "#PWR046" H 9500 850 50  0001 C CNN
F 1 "CAN_PWR" H 9490 1140 50  0000 C CNN
F 2 "" H 9500 1000 60  0000 C CNN
F 3 "" H 9500 1000 60  0000 C CNN
	1    9500 1000
	1    0    0    -1  
$EndComp
$Comp
L CAN_PWR #PWR047
U 1 1
P 9500 4500
F 0 "#PWR047" H 9500 4350 50  0001 C CNN
F 1 "CAN_PWR" H 9490 4640 50  0000 C CNN
F 2 "" H 9500 4500 60  0000 C CNN
F 3 "" H 9500 4500 60  0000 C CNN
	1    9500 4500
	1    0    0    -1  
$EndComp
$Comp
L PWR_FLAG #FLG048
U 1 1
P 9800 4500
F 0 "#FLG048" H 9800 4400 60  0001 C CNN
F 1 "PWR_FLAG" H 9800 4700 30  0000 C CNN
F 2 "" H 9800 4500 60  0000 C CNN
F 3 "" H 9800 4500 60  0000 C CNN
	1    9800 4500
	1    0    0    -1  
$EndComp
Wire Wire Line
	9800 4600 9800 4500
Connection ~ 9500 4600
$EndSCHEMATC
